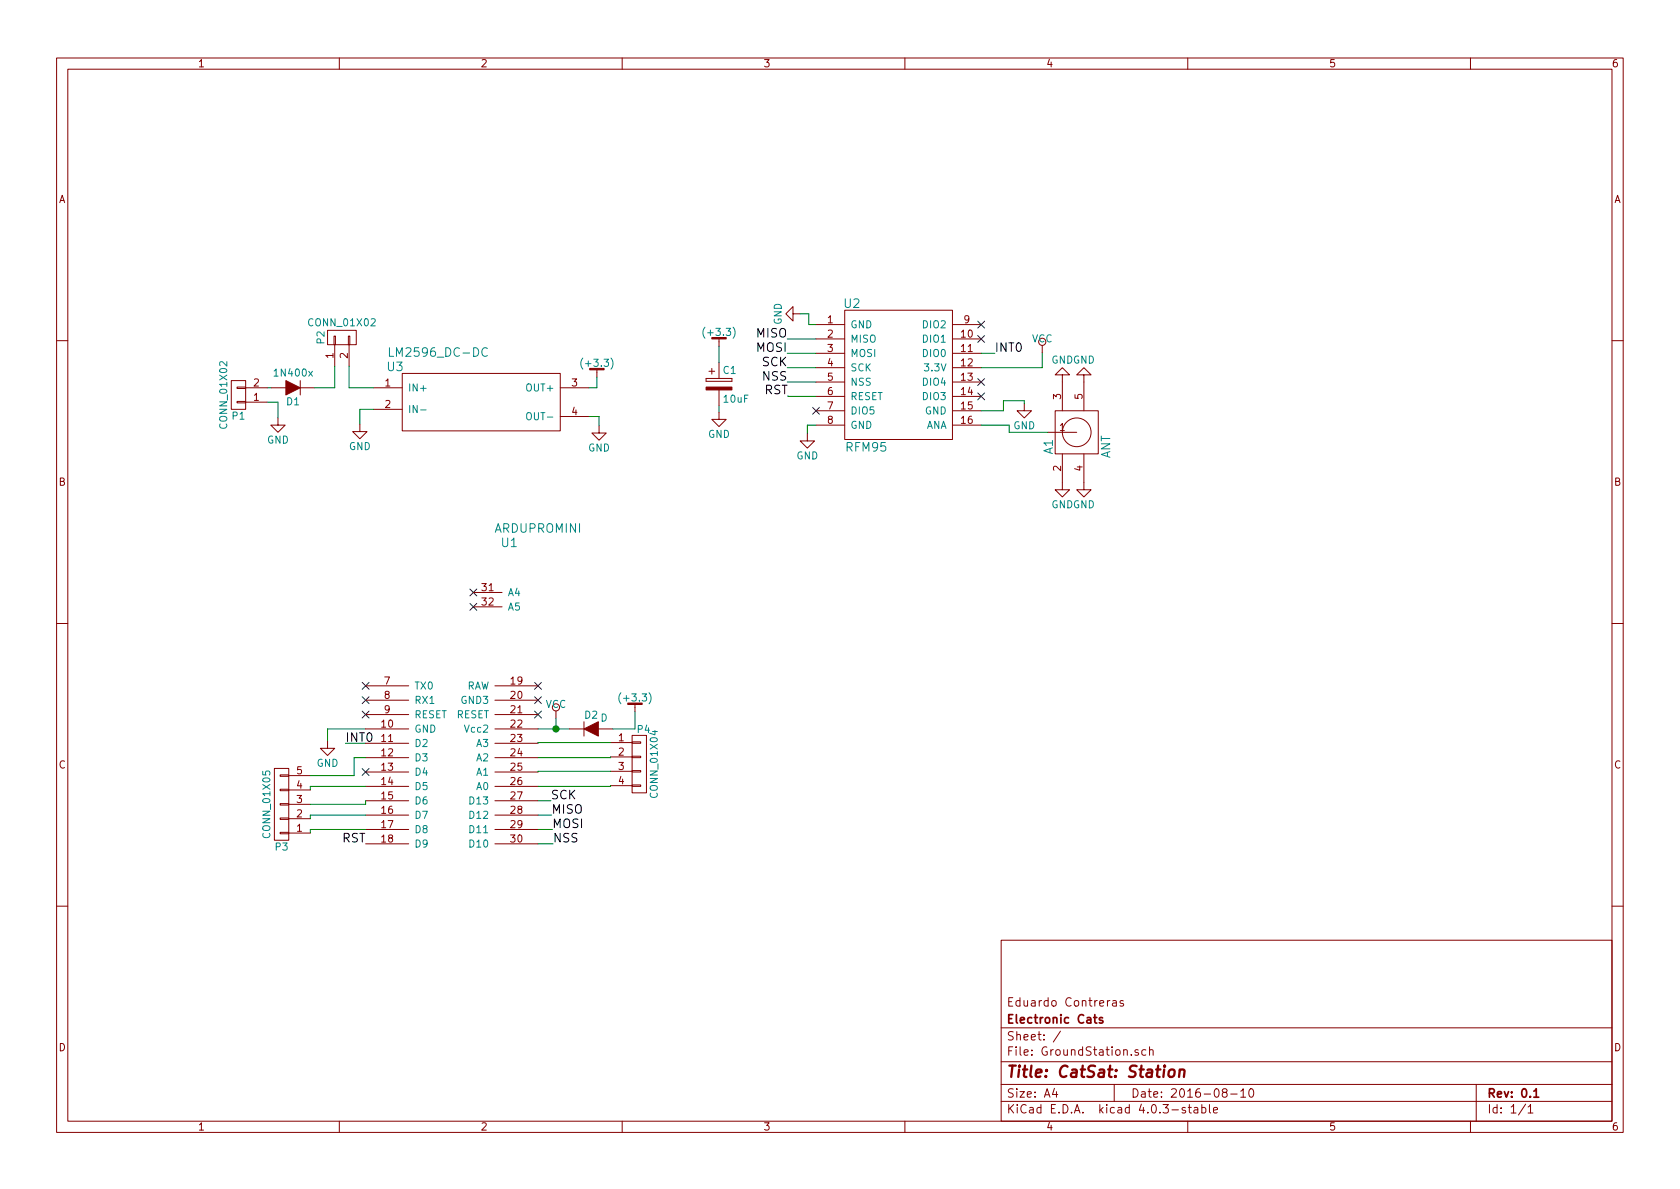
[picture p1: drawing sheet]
EESchema Schematic File Version 2
LIBS:power
LIBS:device
LIBS:transistors
LIBS:conn
LIBS:linear
LIBS:regul
LIBS:74xx
LIBS:cmos4000
LIBS:adc-dac
LIBS:memory
LIBS:xilinx
LIBS:microcontrollers
LIBS:dsp
LIBS:microchip
LIBS:analog_switches
LIBS:motorola
LIBS:texas
LIBS:intel
LIBS:audio
LIBS:interface
LIBS:digital-audio
LIBS:philips
LIBS:display
LIBS:cypress
LIBS:siliconi
LIBS:opto
LIBS:atmel
LIBS:contrib
LIBS:valves
LIBS:GroundStation-cache
EELAYER 25 0
EELAYER END
$Descr A4 11693 8268
encoding utf-8
Sheet 1 1
Title "CatSat: Station"
Date "2016-08-10"
Rev "0.1"
Comp "Electronic Cats"
Comment1 "Eduardo Contreras"
Comment2 ""
Comment3 ""
Comment4 ""
$EndDescr
$Comp
L RFM95 U2
U 1 1
P 6030 3100
F 0 "U2" H 5930 4100 60  0000 C CNN
F 1 "RFM95" H 6030 3100 60  0000 C CNN
F 2 "CatSat:RFM" H 6030 3100 60  0001 C CNN
F 3 "" H 6030 3100 60  0000 C CNN
	1    6030 3100
	1    0    0    -1  
$EndComp
$Comp
L ANT A1
U 1 1
P 7695 3350
F 0 "A1" H 7945 3750 60  0000 C CNN
F 1 "ANT" H 7945 3350 60  0000 C CNN
F 2 "smd:AMPHENOL_901-144" H 7695 3350 60  0001 C CNN
F 3 "" H 7695 3350 60  0000 C CNN
	1    7695 3350
	0    -1   -1   0   
$EndComp
NoConn ~ 2545 4765
NoConn ~ 2545 4865
Text Label 6925 2450 0    60   ~ 0
INT0
Text Label 2405 5165 0    60   ~ 0
INT0
$Comp
L CP C1
U 1 1
P 5005 2665
F 0 "C1" H 5030 2765 50  0000 L CNN
F 1 "10uF" H 5030 2565 50  0000 L CNN
F 2 "Capacitors_ThroughHole:C_Radial_D5_L6_P2.5" H 5043 2515 30  0001 C CNN
F 3 "" H 5005 2665 60  0000 C CNN
	1    5005 2665
	1    0    0    -1  
$EndComp
Wire Wire Line
	7295 3000 7025 3000
Wire Wire Line
	3745 5065 3965 5065
Wire Wire Line
	2280 5065 2545 5065
Wire Wire Line
	2280 5065 2280 5150
Wire Wire Line
	5620 3010 5620 2950
Wire Wire Line
	5620 2950 5680 2950
Wire Wire Line
	6830 2450 6925 2450
Wire Wire Line
	2545 5165 2405 5165
Wire Wire Line
	7255 2445 7255 2550
Wire Wire Line
	7255 2550 6830 2550
Wire Wire Line
	6830 2950 7025 2950
Wire Wire Line
	7025 2950 7025 3000
Wire Wire Line
	5005 2815 5005 2860
Wire Wire Line
	5005 2400 5005 2515
Wire Wire Line
	3745 5565 3835 5565
Wire Wire Line
	3745 5665 3840 5665
Wire Wire Line
	3745 5765 3845 5765
Wire Wire Line
	3745 5865 3850 5865
Text Label 3835 5565 0    60   ~ 0
SCK
Text Label 3840 5665 0    60   ~ 0
MISO
Text Label 3845 5765 0    60   ~ 0
MOSI
Text Label 3850 5865 0    60   ~ 0
NSS
Text Label 2545 5865 2    60   ~ 0
RST
Wire Wire Line
	5680 2350 5480 2350
Wire Wire Line
	5680 2450 5480 2450
Wire Wire Line
	5680 2550 5480 2550
Wire Wire Line
	5680 2650 5480 2650
Wire Wire Line
	5680 2750 5485 2750
Wire Wire Line
	5485 2750 5485 2745
Text Label 5480 2350 2    60   ~ 0
MISO
Text Label 5480 2450 2    60   ~ 0
MOSI
Text Label 5480 2550 2    60   ~ 0
SCK
Text Label 5480 2650 2    60   ~ 0
NSS
Text Label 5485 2745 2    60   ~ 0
RST
NoConn ~ 6830 2250
NoConn ~ 6830 2350
NoConn ~ 6830 2650
NoConn ~ 6830 2750
NoConn ~ 5680 2850
NoConn ~ 3295 4115
NoConn ~ 3295 4215
NoConn ~ 2545 5365
NoConn ~ 3745 4765
NoConn ~ 3745 4865
NoConn ~ 3745 4965
NoConn ~ 2545 4965
$Comp
L D D2
U 1 1
P 4115 5065
F 0 "D2" H 4115 5165 50  0000 C CNN
F 1 "D" H 4205 5145 50  0000 C CNN
F 2 "Diodes_ThroughHole:Diode_DO-41_SOD81_Horizontal_RM10" H 4115 5065 60  0001 C CNN
F 3 "" H 4115 5065 60  0000 C CNN
	1    4115 5065
	1    0    0    -1  
$EndComp
$Comp
L (+3.3) #PWR7
U 1 1
P 4420 4945
F 0 "#PWR7" H 4420 4995 30  0001 C CNN
F 1 "(+3.3)" H 4420 5045 50  0000 C CNN
F 2 "" H 4420 4945 60  0000 C CNN
F 3 "" H 4420 4945 60  0000 C CNN
	1    4420 4945
	1    0    0    -1  
$EndComp
Wire Wire Line
	4265 5065 4420 5065
Wire Wire Line
	4420 5065 4420 4945
$Comp
L (+3.3) #PWR5
U 1 1
P 4155 2615
F 0 "#PWR5" H 4155 2665 30  0001 C CNN
F 1 "(+3.3)" H 4155 2715 50  0000 C CNN
F 2 "" H 4155 2615 60  0000 C CNN
F 3 "" H 4155 2615 60  0000 C CNN
	1    4155 2615
	1    0    0    -1  
$EndComp
$Comp
L (+3.3) #PWR8
U 1 1
P 5005 2400
F 0 "#PWR8" H 5005 2450 30  0001 C CNN
F 1 "(+3.3)" H 5005 2500 50  0000 C CNN
F 2 "" H 5005 2400 60  0000 C CNN
F 3 "" H 5005 2400 60  0000 C CNN
	1    5005 2400
	1    0    0    -1  
$EndComp
$Comp
L LM2596_DC-DC U3
U 1 1
P 2750 2540
F 0 "U3" H 2750 2540 60  0000 C CNN
F 1 "LM2596_DC-DC" H 3050 2640 60  0000 C CNN
F 2 "CatSat:LM2596DC-DC" H 2750 2540 60  0001 C CNN
F 3 "" H 2750 2540 60  0000 C CNN
	1    2750 2540
	1    0    0    -1  
$EndComp
Wire Wire Line
	4155 2690 4155 2615
Wire Wire Line
	4100 2890 4170 2890
Wire Wire Line
	4170 2890 4170 2955
Wire Wire Line
	2430 2690 2600 2690
Wire Wire Line
	1860 2690 1890 2690
Wire Wire Line
	2505 2945 2505 2840
Wire Wire Line
	2505 2840 2600 2840
Wire Wire Line
	1935 2900 1935 2790
Wire Wire Line
	1935 2790 1860 2790
Wire Wire Line
	4155 2690 4100 2690
$Comp
L VCC #PWR4
U 1 1
P 3870 4990
F 0 "#PWR4" H 3870 5040 30  0001 C CNN
F 1 "VCC" H 3870 5090 50  0000 C CNN
F 2 "" H 3870 4990 60  0000 C CNN
F 3 "" H 3870 4990 60  0000 C CNN
	1    3870 4990
	1    0    0    -1  
$EndComp
Wire Wire Line
	3870 4990 3870 5065
Connection ~ 3870 5065
$Comp
L VCC #PWR13
U 1 1
P 7255 2445
F 0 "#PWR13" H 7255 2495 30  0001 C CNN
F 1 "VCC" H 7255 2545 50  0000 C CNN
F 2 "" H 7255 2445 60  0000 C CNN
F 3 "" H 7255 2445 60  0000 C CNN
	1    7255 2445
	1    0    0    -1  
$EndComp
$Comp
L GND #PWR9
U 1 1
P 5005 2860
F 0 "#PWR9" H 5005 2610 50  0001 C CNN
F 1 "GND" H 5005 2710 50  0000 C CNN
F 2 "" H 5005 2860 50  0000 C CNN
F 3 "" H 5005 2860 50  0000 C CNN
	1    5005 2860
	1    0    0    -1  
$EndComp
$Comp
L GND #PWR11
U 1 1
P 5620 3010
F 0 "#PWR11" H 5620 2760 50  0001 C CNN
F 1 "GND" H 5620 2860 50  0000 C CNN
F 2 "" H 5620 3010 50  0000 C CNN
F 3 "" H 5620 3010 50  0000 C CNN
	1    5620 3010
	1    0    0    -1  
$EndComp
$Comp
L GND #PWR6
U 1 1
P 4170 2955
F 0 "#PWR6" H 4170 2705 50  0001 C CNN
F 1 "GND" H 4170 2805 50  0000 C CNN
F 2 "" H 4170 2955 50  0000 C CNN
F 3 "" H 4170 2955 50  0000 C CNN
	1    4170 2955
	1    0    0    -1  
$EndComp
$Comp
L GND #PWR3
U 1 1
P 2505 2945
F 0 "#PWR3" H 2505 2695 50  0001 C CNN
F 1 "GND" H 2505 2795 50  0000 C CNN
F 2 "" H 2505 2945 50  0000 C CNN
F 3 "" H 2505 2945 50  0000 C CNN
	1    2505 2945
	1    0    0    -1  
$EndComp
$Comp
L GND #PWR1
U 1 1
P 1935 2900
F 0 "#PWR1" H 1935 2650 50  0001 C CNN
F 1 "GND" H 1935 2750 50  0000 C CNN
F 2 "" H 1935 2900 50  0000 C CNN
F 3 "" H 1935 2900 50  0000 C CNN
	1    1935 2900
	1    0    0    -1  
$EndComp
$Comp
L GND #PWR2
U 1 1
P 2280 5150
F 0 "#PWR2" H 2280 4900 50  0001 C CNN
F 1 "GND" H 2280 5000 50  0000 C CNN
F 2 "" H 2280 5150 50  0000 C CNN
F 3 "" H 2280 5150 50  0000 C CNN
	1    2280 5150
	1    0    0    -1  
$EndComp
$Comp
L GND #PWR12
U 1 1
P 7130 2800
F 0 "#PWR12" H 7130 2550 50  0001 C CNN
F 1 "GND" H 7130 2650 50  0000 C CNN
F 2 "" H 7130 2800 50  0000 C CNN
F 3 "" H 7130 2800 50  0000 C CNN
	1    7130 2800
	1    0    0    -1  
$EndComp
Wire Wire Line
	7130 2800 7130 2780
Wire Wire Line
	7130 2780 6985 2780
Wire Wire Line
	6985 2780 6985 2850
Wire Wire Line
	6985 2850 6830 2850
$Comp
L GND #PWR10
U 1 1
P 5570 2175
F 0 "#PWR10" H 5570 1925 50  0001 C CNN
F 1 "GND" H 5570 2025 50  0000 C CNN
F 2 "" H 5570 2175 50  0000 C CNN
F 3 "" H 5570 2175 50  0000 C CNN
	1    5570 2175
	0    1    1    0   
$EndComp
Wire Wire Line
	5680 2250 5630 2250
Wire Wire Line
	5630 2250 5630 2175
Wire Wire Line
	5630 2175 5570 2175
$Comp
L GND #PWR15
U 1 1
P 7395 3350
F 0 "#PWR15" H 7395 3100 50  0001 C CNN
F 1 "GND" H 7395 3200 50  0000 C CNN
F 2 "" H 7395 3350 50  0000 C CNN
F 3 "" H 7395 3350 50  0000 C CNN
	1    7395 3350
	1    0    0    -1  
$EndComp
$Comp
L GND #PWR17
U 1 1
P 7545 3350
F 0 "#PWR17" H 7545 3100 50  0001 C CNN
F 1 "GND" H 7545 3200 50  0000 C CNN
F 2 "" H 7545 3350 50  0000 C CNN
F 3 "" H 7545 3350 50  0000 C CNN
	1    7545 3350
	1    0    0    -1  
$EndComp
$Comp
L GND #PWR14
U 1 1
P 7395 2650
F 0 "#PWR14" H 7395 2400 50  0001 C CNN
F 1 "GND" H 7395 2500 50  0000 C CNN
F 2 "" H 7395 2650 50  0000 C CNN
F 3 "" H 7395 2650 50  0000 C CNN
	1    7395 2650
	-1   0    0    1   
$EndComp
$Comp
L GND #PWR16
U 1 1
P 7545 2650
F 0 "#PWR16" H 7545 2400 50  0001 C CNN
F 1 "GND" H 7545 2500 50  0000 C CNN
F 2 "" H 7545 2650 50  0000 C CNN
F 3 "" H 7545 2650 50  0000 C CNN
	1    7545 2650
	-1   0    0    1   
$EndComp
$Comp
L CONN_01X02 P1
U 1 1
P 1660 2740
F 0 "P1" H 1660 2890 50  0000 C CNN
F 1 "CONN_01X02" V 1760 2740 50  0000 C CNN
F 2 "Connect:bornier2" H 1660 2740 60  0001 C CNN
F 3 "" H 1660 2740 60  0000 C CNN
	1    1660 2740
	-1   0    0    1   
$EndComp
$Comp
L D D1
U 1 1
P 2040 2690
F 0 "D1" H 2040 2790 50  0000 C CNN
F 1 "1N400x" H 2040 2590 50  0000 C CNN
F 2 "Diodes_ThroughHole:Diode_DO-41_SOD81_Horizontal_RM10" H 2040 2690 60  0001 C CNN
F 3 "" H 2040 2690 60  0000 C CNN
	1    2040 2690
	-1   0    0    1   
$EndComp
$Comp
L CONN_01X02 P2
U 1 1
P 2380 2340
F 0 "P2" H 2380 2490 50  0000 C CNN
F 1 "CONN_01X02" V 2480 2340 50  0000 C CNN
F 2 "Pin_Headers:Pin_Header_Straight_1x02" H 2380 2340 50  0001 C CNN
F 3 "" H 2380 2340 50  0000 C CNN
	1    2380 2340
	0    -1   -1   0   
$EndComp
Wire Wire Line
	2430 2540 2430 2690
Wire Wire Line
	2330 2540 2330 2690
Wire Wire Line
	2330 2690 2190 2690
$Comp
L ARDUPROMINI U1
U 1 1
P 3745 3665
F 0 "U1" H 3545 3565 60  0000 C CNN
F 1 "ARDUPROMINI" H 3745 3665 60  0000 C CNN
F 2 "CatSat:arduinoMiniPro2" H 3745 3665 60  0001 C CNN
F 3 "" H 3745 3665 60  0000 C CNN
	1    3745 3665
	1    0    0    -1  
$EndComp
$Comp
L CONN_01X05 P3
U 1 1
P 1960 5590
F 0 "P3" H 1960 5890 50  0000 C CNN
F 1 "CONN_01X05" V 2060 5590 50  0000 C CNN
F 2 "" H 1960 5590 50  0000 C CNN
F 3 "" H 1960 5590 50  0000 C CNN
	1    1960 5590
	-1   0    0    1   
$EndComp
$Comp
L CONN_01X04 P4
U 1 1
P 4450 5310
F 0 "P4" H 4480 5555 50  0000 C CNN
F 1 "CONN_01X04" V 4550 5310 50  0000 C CNN
F 2 "" H 4450 5310 50  0000 C CNN
F 3 "" H 4450 5310 50  0000 C CNN
	1    4450 5310
	1    0    0    -1  
$EndComp
Wire Wire Line
	4250 5160 3745 5160
Wire Wire Line
	3745 5160 3745 5165
Wire Wire Line
	3745 5265 4250 5265
Wire Wire Line
	4250 5265 4250 5260
Wire Wire Line
	4250 5360 3745 5360
Wire Wire Line
	3745 5360 3745 5365
Wire Wire Line
	3745 5465 4250 5465
Wire Wire Line
	4250 5465 4250 5460
Wire Wire Line
	2160 5390 2465 5390
Wire Wire Line
	2465 5390 2465 5265
Wire Wire Line
	2465 5265 2545 5265
Wire Wire Line
	2545 5465 2160 5465
Wire Wire Line
	2160 5465 2160 5490
Wire Wire Line
	2545 5590 2545 5565
Wire Wire Line
	2160 5590 2545 5590
Wire Wire Line
	2545 5665 2160 5665
Wire Wire Line
	2160 5665 2160 5690
Wire Wire Line
	2545 5765 2160 5765
Wire Wire Line
	2160 5765 2160 5790
$EndSCHEMATC
